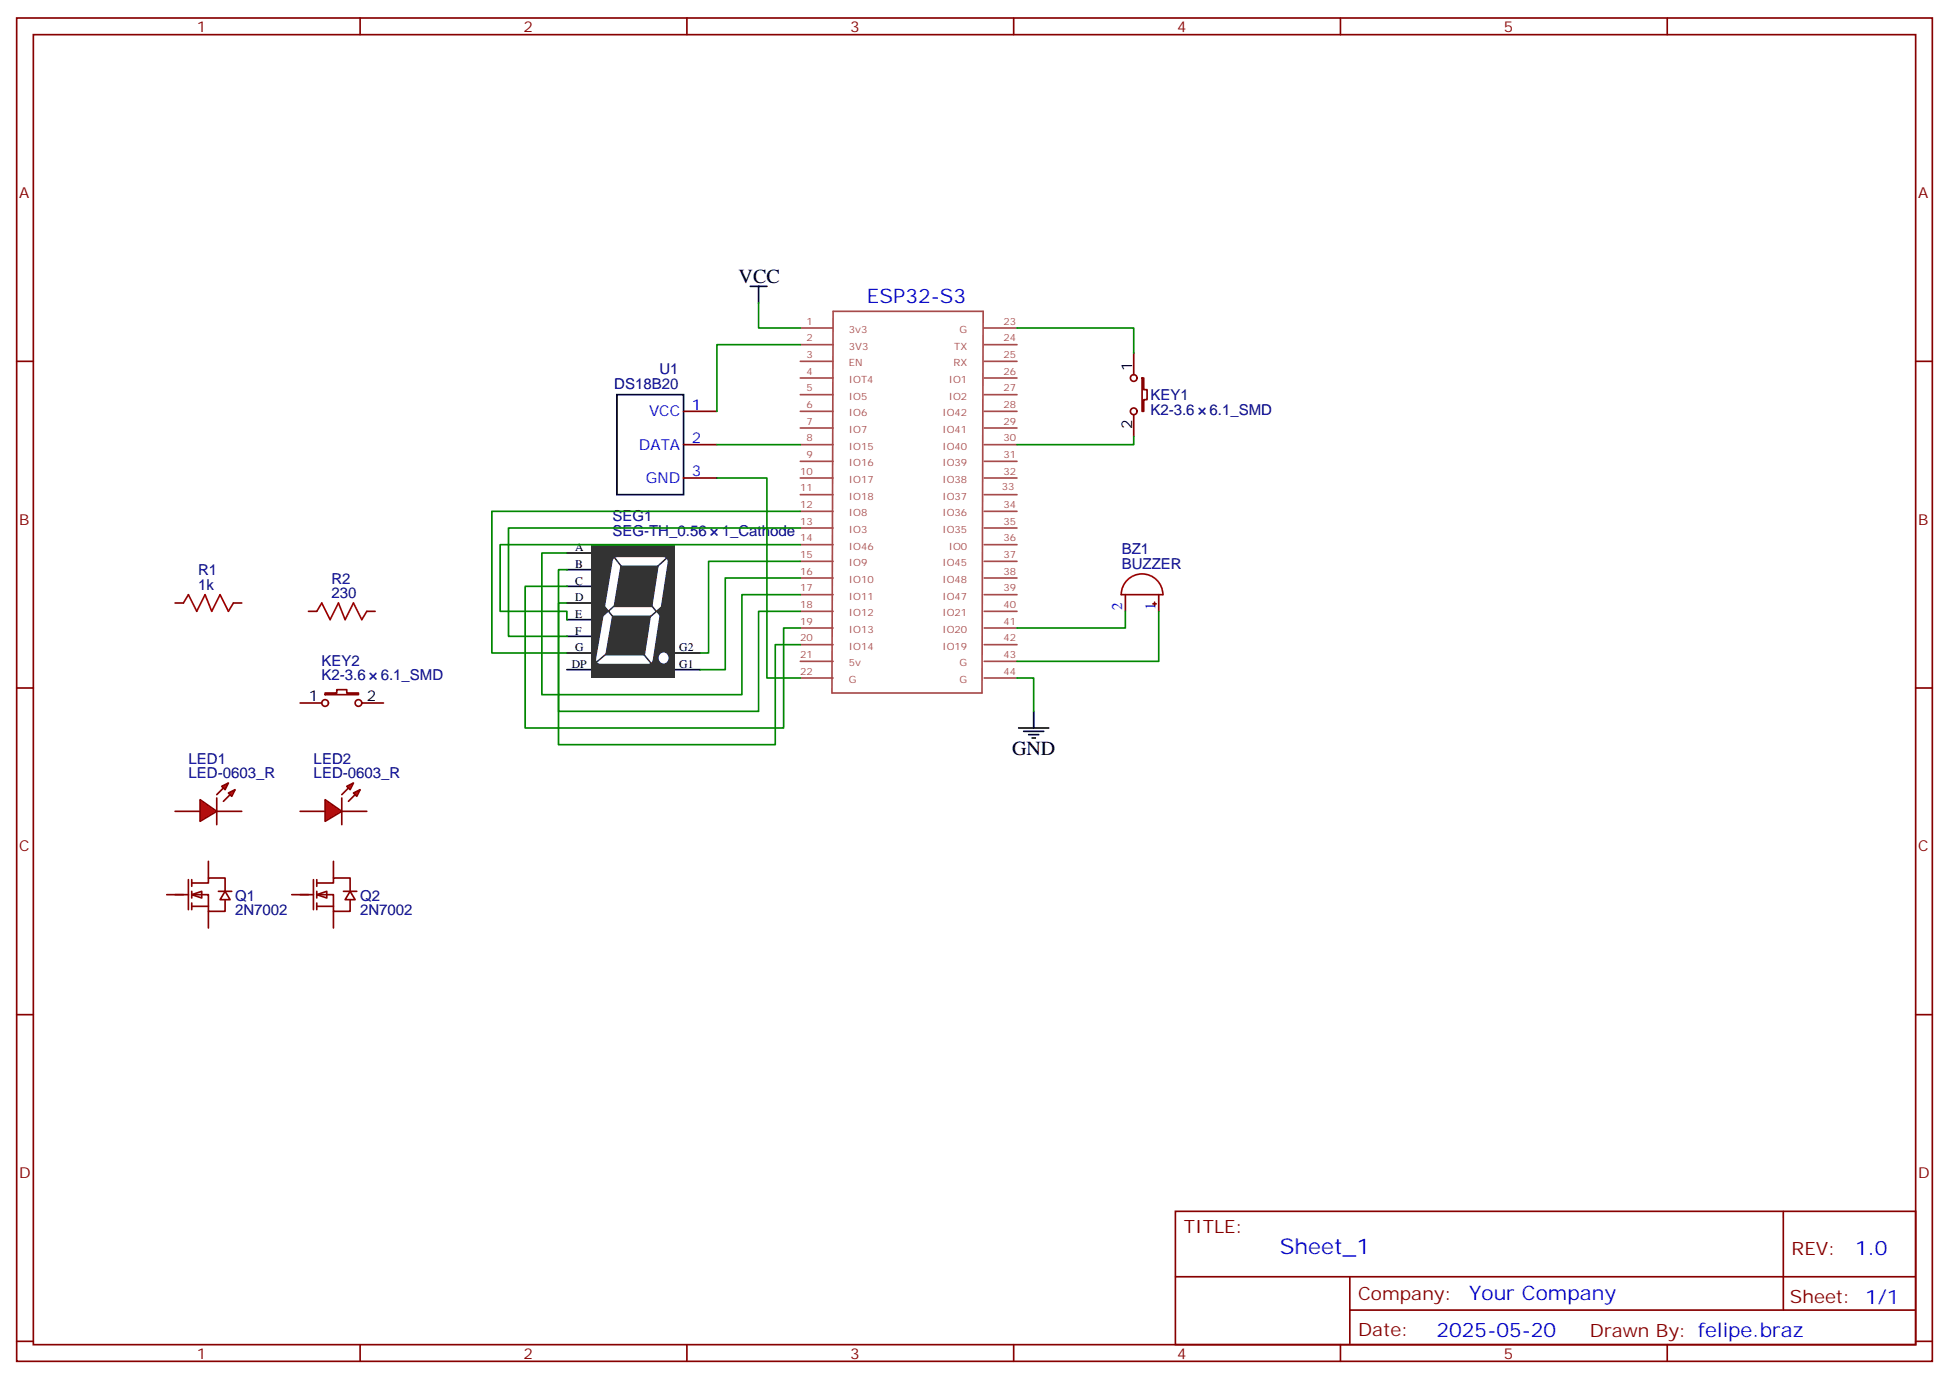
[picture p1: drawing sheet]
<svg xmlns="http://www.w3.org/2000/svg" width="412mm" height="292mm" viewBox="0 0 412 292" stroke-linecap="round" stroke-linejoin="round" font-family="sans-serif">
<g fill="none" stroke="#870000" stroke-width=".35">
<path d="M3.5 3.8h405.4v284.3h-405.4zM7.1 7.3h398.2v277.3h-398.2zM76.2 3.8v3.5M145.3 3.8v3.5M214.5 3.8v3.5M283.6 3.8v3.5M352.8 3.8v3.5M3.5 76.5h3.6M405.3 76.5h3.6M37 127.6h1.8M49.4 127.6h1.8M65.3 129.4h1.7"/>
<path d="M77.6 129.4h1.8M3.5 145.6h3.6M405.3 145.6h3.6M3.5 214.8h3.6M405.3 214.8h3.6M248.7 256.4h156.6v28.2h-156.6zM377.3 256.4v20.9M248.7 270.2h156.5M285.6 277.3h119.6M285.6 270.2v14.2M3.5 283.9h3.6M76.2 284.6v3.5"/>
<path d="M145.3 284.6v3.5M214.5 284.6v3.5M283.6 284.6v3.5M352.8 284.6v3.5M405.3 283.9h3.6"/>
</g>
<g fill="none" stroke="#a64a4a" stroke-width=".35">
<path d="M169.3 76.5h7M169.3 73h7M169.3 69.4h7M176.3 65.9h31.7l-.2 80.8h-31.8zM208.3 76.5h6.9M208.3 73h6.9M208.3 69.4h6.9M169.3 97.6h7M169.3 94.1h7M169.3 90.6h7M169.3 87.1h7M169.3 83.5h7"/>
<path d="M169.3 80h7M208.3 97.6h6.9M208.3 94.1h6.9M208.3 90.6h6.9M208.3 87.1h6.9M208.3 83.5h6.9M208.3 80h6.9M169.3 118.8h7M169.3 115.3h7M169.3 111.8h7M169.3 108.2h7M169.3 104.7h7"/>
<path d="M169.3 101.2h7M208.3 118.8h6.9M208.3 115.3h6.9M208.3 111.8h6.9M208.3 108.2h6.9M208.3 104.7h6.9M208.3 101.2h6.9M169.3 140h7M169.3 136.5h7M169.3 132.9h7M169.3 129.4h7M169.3 125.9h7"/>
<path d="M169.3 122.3h7M208.3 140h6.9M208.3 136.5h6.9M208.3 132.9h6.9M208.3 129.4h6.9M208.3 125.9h6.9M208.3 122.3h6.9M169.3 143.5h7M208.3 143.5h6.9"/>
</g>
<path d="M158.7 60.6h3.6M160.5 60.6v3.5M215.5 154.1h6.4M216.6 154.8h4.2M217.7 155.5h2.1M218.4 156.2h.7M218.7 150.6v3.5" fill="none" stroke="#000" stroke-width=".35"/>
<path d="M160.5 64.1v5.3h8.8M215.2 143.5h3.5v7.1" fill="none" stroke="#008700" stroke-width=".35"/>
<path d="M38.8 127.6l1.1-1.7 1.7 3.5 1.8-3.5 1.4 3.5 1.8-3.5 1.7 3.5 1.1-1.8M67 129.4l1.1-1.8 1.7 3.6 1.8-3.6 1.4 3.6 1.8-3.6 1.8 3.6 1-1.8" fill="none" stroke="#a10000" stroke-width=".35"/>
<g fill="#f00" stroke="#870000" stroke-width=".35">
<path d="M42.3 169.3l3.6 2.4-3.6 2.1z"/>
<path d="M45.9 168.9v5.7z"/>
</g>
<g fill="#870000" stroke="#870000" stroke-width=".35">
<path d="M45.9 168.2l1.4-1.4z"/>
<path d="M47.3 169.6l1.4-1.4z"/>
</g>
<g fill="#f00" stroke="#870000" stroke-width=".35">
<path d="M46.9 166.4l1.4-.7-.7 1.4z"/>
<path d="M48.3 167.9l1.4-.8-.7 1.5z"/>
</g>
<path d="M37 171.7h5.3M45.9 171.7h5.3" fill="none" stroke="#870000" stroke-width=".35"/>
<path d="M119.9 117.1h5.3M119.9 120.6h5.3M119.9 124.1h5.3M119.9 127.6h5.3M119.9 131.2h5.3M119.9 134.7h5.3M119.9 138.2h5.3M142.9 138.2h5.3M119.9 141.7h5.3M142.9 141.7h5.3" fill="none" stroke="#000" stroke-width=".35"/>
<path d="M125.1 115.3h17.6v28.2h-17.6z" fill="#333"/>
<path d="M128.8 129.4l-1.8 10.2h10.2l3.2-20.8h-9.9l-1.7 10.6h9.8" fill="none" stroke="#fff" stroke-width="1.8"/>
<path d="M129.8 117.8l9.1 11.7-13.3 11.2M141.5 117.8l-12.8 11.6 9.6 11.6" fill="none" stroke="#333" stroke-width=".32"/>
<path d="M127.7 127.9l1.2 1.5-1.6 1.4zM138.7 129.4l1.2 1.3 .4-2.7z" fill="#333"/>
<path d="M139.8 138.3a1.1 1.1 0 0 1 1.7 1 1.1 1.1 0 0 1-1.7 .9 1.24 1.24 0 0 1 0-1.9z" fill="#fff"/>
<g fill="none" stroke="#870000" stroke-width=".35">
<path d="M239.9 74.7v4.6M239.9 87.8v4.6M241.7 80h.3v2.5h.7v2.1h-.7v2.5h-.3z"/>
<circle cx="239.9" cy="87.1" r=".71"/>
<circle cx="239.9" cy="80" r=".71"/>
</g>
<g fill="#fff" stroke="#870000" stroke-width=".35">
<path d="M40.6 189.4l2.1-.7v1.4z"/>
<path d="M47.6 188.7l1.1 1.7h-2.1z"/>
</g>
<g fill="none" stroke="#870000" stroke-width=".35">
<path d="M63.5 148.8h4.6M68.8 146.7h2.5v-.7h2.1v.7h2.4v.3h-7zM76.6 148.8h4.5M35.3 189.4h4.6M39.9 186.2v6.3M40.6 186.9h3.5v-1.1h3.5v2.9M40.6 189.4h3.5v3.5h3.5v-2.5M40.6 191.8h3.5M40.6 186.2v1.4M40.6 188.7v1.4M40.6 191.1v1.4M44.1 182.3v3.5"/>
<path d="M44.1 192.9v3.5M46.2 188.7h2.8"/>
<circle cx="68.8" cy="148.8" r=".71"/>
<circle cx="75.8" cy="148.8" r=".71"/>
</g>
<g fill="#f00" stroke="#870000" stroke-width=".35">
<path d="M68.8 169.3l3.5 2.4-3.5 2.1z"/>
<path d="M72.3 168.9v5.7z"/>
</g>
<g fill="#870000" stroke="#870000" stroke-width=".35">
<path d="M72.3 168.2l1.4-1.4z"/>
<path d="M75.1 168.2l-1.4 1.4z"/>
</g>
<g fill="#f00" stroke="#870000" stroke-width=".35">
<path d="M73.4 166.4l1.4-.7-.7 1.4z"/>
<path d="M74.8 167.9l1.4-.8-.7 1.5z"/>
</g>
<path d="M63.5 171.7h5.3M72.3 171.7h5.3" fill="none" stroke="#870000" stroke-width=".35"/>
<g fill="#fff" stroke="#870000" stroke-width=".35">
<path d="M67 189.4l2.1-.7v1.4z"/>
<path d="M74.1 188.7l1 1.7h-2.1z"/>
</g>
<g fill="none" stroke="#870000" stroke-width=".35">
<path d="M144.6 87.1h7.1M144.6 94.1h7.1M144.6 101.2h7.1M238.1 125.9v3.5M245.2 125.9v3.5M61.7 189.4h4.6M66.3 186.2v6.3M67 186.9h3.6v-1.1h3.5v2.9M67 189.4h3.6v3.5h3.5v-2.5M67 191.8h3.6M67 186.2v1.4M67 188.7v1.4"/>
<path d="M67 191.1v1.4M70.6 182.3v3.5M70.6 192.9v3.5M72.7 188.7h2.8"/>
</g>
<path d="M130.5 83.5h14.1v21.2h-14.1z" fill="none" stroke="#000" stroke-width=".35"/>
<path d="M238.3 123a4.4 4.4 0 0 1 4.9-1.3 4.4 4.4 0 0 1 2.9 4.2h-8.9a4.4 4.4 0 0 1 1.1-2.9zM243.9 127.8h.8M244.3 127.5v.7" fill="none" stroke="#a10000" stroke-width=".35"/>
<g fill="none" stroke="#008700" stroke-width=".35">
<path d="M169.3 73h-17.6v14.1M215.2 69.4h24.7v5.3M151.7 94.1h17.6M239.9 92.4v1.7h-24.7M119.9 117.1h-5.2v29.9h42.3v-21.1h12.3M151.7 101.2h10.6v42.3h7M169.3 118.8h-19.4v19.4h-1.7M169.3 115.3h-63.5v14.1h14.1v1.8M169.3 111.8h-61.7v22.9h12.3M169.3 108.2h-65.2v30h15.8M119.9 120.6h-1.7v30h42.3v-21.2h8.8M119.9 124.1h-8.8v30h54.7v-21.2h3.5"/>
<path d="M119.9 127.6h-1.7v30h45.8v-21.1h5.3M169.3 122.3h-15.8v19.4h-5.3M238.1 129.4v3.5h-22.9M245.2 129.4v10.6h-30"/>
</g>
<text font-size="4.6" fill="#00f" x="270.8" y="265.4">Sheet_1</text>
<g font-size="4.2">
<text x="156.3" y="59.9">VCC</text>
<text x="214.1" y="159.7">GND</text>
</g>
<g font-size="4.2" fill="#00f">
<text x="183.4" y="64.1">ESP32-S3</text>
<text x="392.5" y="265.7">1.0</text>
<text x="310.9" y="275.2">Your Company</text>
<text x="304" y="283">2025-05-20</text>
</g>
<g font-size="3.9" fill="#800">
<text x="250.5" y="261">TITLE:</text>
<text x="379.1" y="265.7">REV:</text>
<text x="287.4" y="275.2">Company:</text>
<text x="378.7" y="275.8">Sheet: 1/1</text>
<text x="287.4" y="282.9">Date:</text>
<text x="336.4" y="282.9">Drawn By: felipe.braz</text>
</g>
<g font-size="3.2" fill="#800">
<text x="41.6" y="6.8">1</text>
<text x="110.8" y="6.8">2</text>
<text x="179.9" y="6.8">3</text>
<text x="249.1" y="6.8">4</text>
<text x="318.2" y="6.8">5</text>
<text x="4.1" y="41.9">A</text>
<text x="405.9" y="41.9">A</text>
<text x="4.1" y="111.1">B</text>
<text x="405.9" y="111.1">B</text>
<text x="4.1" y="180.2">C</text>
<text x="405.9" y="180.2">C</text>
<text x="4.1" y="249.3">D</text>
<text x="405.9" y="249.3">D</text>
<text x="41.6" y="287.6">1</text>
<text x="110.8" y="287.6">2</text>
<text x="179.9" y="287.6">3</text>
<text x="249.1" y="287.6">4</text>
<text x="318.2" y="287.6">5</text>
</g>
<g font-size="3.2" fill="#000080">
<text x="130" y="82.4">DS18B20</text>
<text x="139.5" y="79.2">U1</text>
<text x="243.4" y="87.9">K2-3.6</text>
<text x="243.4" y="84.7">KEY1</text>
<text x="255.9" y="87.9">6.1_SMD</text>
<text x="129.6" y="113.4">SEG-TH_0.56</text>
<text x="129.6" y="110.3">SEG1</text>
<text x="152.7" y="113.4">1_Cathode</text>
<text x="237.3" y="117.2">BZ1</text>
<text x="41.9" y="124.8">1k</text>
<text x="41.9" y="121.8">R1</text>
<text x="70.1" y="123.5">R2</text>
<text x="237.3" y="120.4">BUZZER</text>
<text x="70.1" y="126.6">230</text>
<text x="68" y="141">KEY2</text>
<text x="68" y="144">K2-3.6</text>
<text x="80.6" y="144">6.1_SMD</text>
<text x="39.9" y="161.6">LED1</text>
<text x="66.4" y="161.6">LED2</text>
<text x="39.9" y="164.7">LED-0603_R</text>
<text x="66.4" y="164.7">LED-0603_R</text>
<text x="49.7" y="190.6">Q1</text>
<text x="76.2" y="190.6">Q2</text>
<text x="49.7" y="193.7">2N7002</text>
<text x="76.2" y="193.7">2N7002</text>
</g>
<g font-size="3.2">
<text x="239.5" y="78.6" transform="rotate(-90 239.5 78.6)">1</text>
<text x="239.5" y="90.8" transform="rotate(-90 239.5 90.8)">2</text>
<text x="65.4" y="148.4">1</text>
<text x="77.6" y="148.4">2</text>
</g>
<g font-size="3.2" fill="#00f">
<text x="137.3" y="88.1">VCC</text>
<text x="146.4" y="86.7">1</text>
<text x="135.2" y="95.2">DATA</text>
<text x="146.4" y="93.8">2</text>
<text x="146.4" y="100.8">3</text>
<text x="136.7" y="102.2">GND</text>
<text x="237.4" y="129.2" transform="rotate(-90 237.4 129.2)">2</text>
<text x="244.5" y="129.2" transform="rotate(-90 244.5 129.2)">1</text>
</g>
<g font-size="2.5">
<text x="121.7" y="116.7">A</text>
<text x="121.7" y="120.2">B</text>
<text x="121.7" y="123.8">C</text>
<text x="121.7" y="127.3">D</text>
<text x="121.7" y="130.8">E</text>
<text x="121.7" y="134.3">F</text>
<text x="121.7" y="137.9">G</text>
<text x="143.7" y="137.9">G2</text>
<text x="121" y="141.4">DP</text>
<text x="143.7" y="141.4">G1</text>
</g>
<g font-size="2.1" fill="#a54b4b">
<text x="170.7" y="68.7">1</text>
<text x="179.6" y="70.5">3v3</text>
<text x="203" y="70.5">G</text>
<text x="212.3" y="68.7">23</text>
<text x="170.7" y="75.8">3</text>
<text x="170.7" y="72.3">2</text>
<text x="179.6" y="77.5">EN</text>
<text x="179.6" y="74">3V3</text>
<text x="201.7" y="77.5">RX</text>
<text x="201.9" y="74">TX</text>
<text x="212.3" y="75.8">25</text>
<text x="212.3" y="72.3">24</text>
<text x="170.7" y="82.8">5</text>
<text x="170.7" y="79.3">4</text>
<text x="179.6" y="81.1">IOT4</text>
<text x="200.8" y="81.1">IO1</text>
<text x="212.3" y="82.8">27</text>
<text x="212.3" y="79.3">26</text>
<text x="170.7" y="89.9">7</text>
<text x="170.7" y="86.4">6</text>
<text x="179.6" y="88.1">IO6</text>
<text x="179.6" y="84.6">IO5</text>
<text x="199.4" y="88.1">IO42</text>
<text x="200.8" y="84.6">IO2</text>
<text x="212.3" y="89.9">29</text>
<text x="212.3" y="86.4">28</text>
<text x="170.7" y="93.4">8</text>
<text x="179.6" y="95.2">IO15</text>
<text x="179.6" y="91.6">IO7</text>
<text x="199.4" y="95.2">IO40</text>
<text x="199.4" y="91.6">IO41</text>
<text x="212.3" y="93.4">30</text>
<text x="169.3" y="100.5">10</text>
<text x="170.7" y="97">9</text>
<text x="179.6" y="98.7">IO16</text>
<text x="199.4" y="98.7">IO39</text>
<text x="212.3" y="100.5">32</text>
<text x="212.3" y="97">31</text>
<text x="169.3" y="107.5">12</text>
<text x="169.3" y="104">11</text>
<text x="179.6" y="105.7">IO18</text>
<text x="179.6" y="102.2">IO17</text>
<text x="199.4" y="105.7">IO37</text>
<text x="199.4" y="102.2">IO38</text>
<text x="212" y="103.7">33</text>
<text x="212.3" y="107.5">34</text>
<text x="169.3" y="111.1">13</text>
<text x="179.6" y="112.8">IO3</text>
<text x="179.6" y="109.3">IO8</text>
<text x="199.4" y="112.8">IO35</text>
<text x="199.4" y="109.3">IO36</text>
<text x="212.3" y="111.1">35</text>
<text x="169.3" y="118.1">15</text>
<text x="169.3" y="114.6">14</text>
<text x="179.6" y="119.9">IO9</text>
<text x="179.6" y="116.3">IO46</text>
<text x="199.4" y="119.9">IO45</text>
<text x="200.8" y="116.3">IO0</text>
<text x="212.3" y="118.1">37</text>
<text x="212.3" y="114.6">36</text>
<text x="169.3" y="125.2">17</text>
<text x="169.3" y="121.6">16</text>
<text x="179.6" y="123.4">IO10</text>
<text x="199.4" y="123.4">IO48</text>
<text x="212.3" y="125.2">39</text>
<text x="212.3" y="121.6">38</text>
<text x="169.3" y="128.7">18</text>
<text x="179.6" y="130.4">IO12</text>
<text x="179.6" y="126.9">IO11</text>
<text x="199.4" y="130.4">IO21</text>
<text x="199.4" y="126.9">IO47</text>
<text x="212.3" y="128.7">40</text>
<text x="169.3" y="135.8">20</text>
<text x="169.3" y="132.2">19</text>
<text x="179.6" y="137.5">IO14</text>
<text x="179.6" y="134">IO13</text>
<text x="199.4" y="137.5">IO19</text>
<text x="199.4" y="134">IO20</text>
<text x="212.3" y="135.8">42</text>
<text x="212.3" y="132.2">41</text>
<text x="169.3" y="142.8">22</text>
<text x="169.3" y="139.3">21</text>
<text x="179.6" y="141">5v</text>
<text x="203" y="141">G</text>
<text x="212.3" y="142.8">44</text>
<text x="212.3" y="139.3">43</text>
<text x="179.6" y="144.6">G</text>
<text x="203" y="144.6">G</text>
</g>
</svg>
